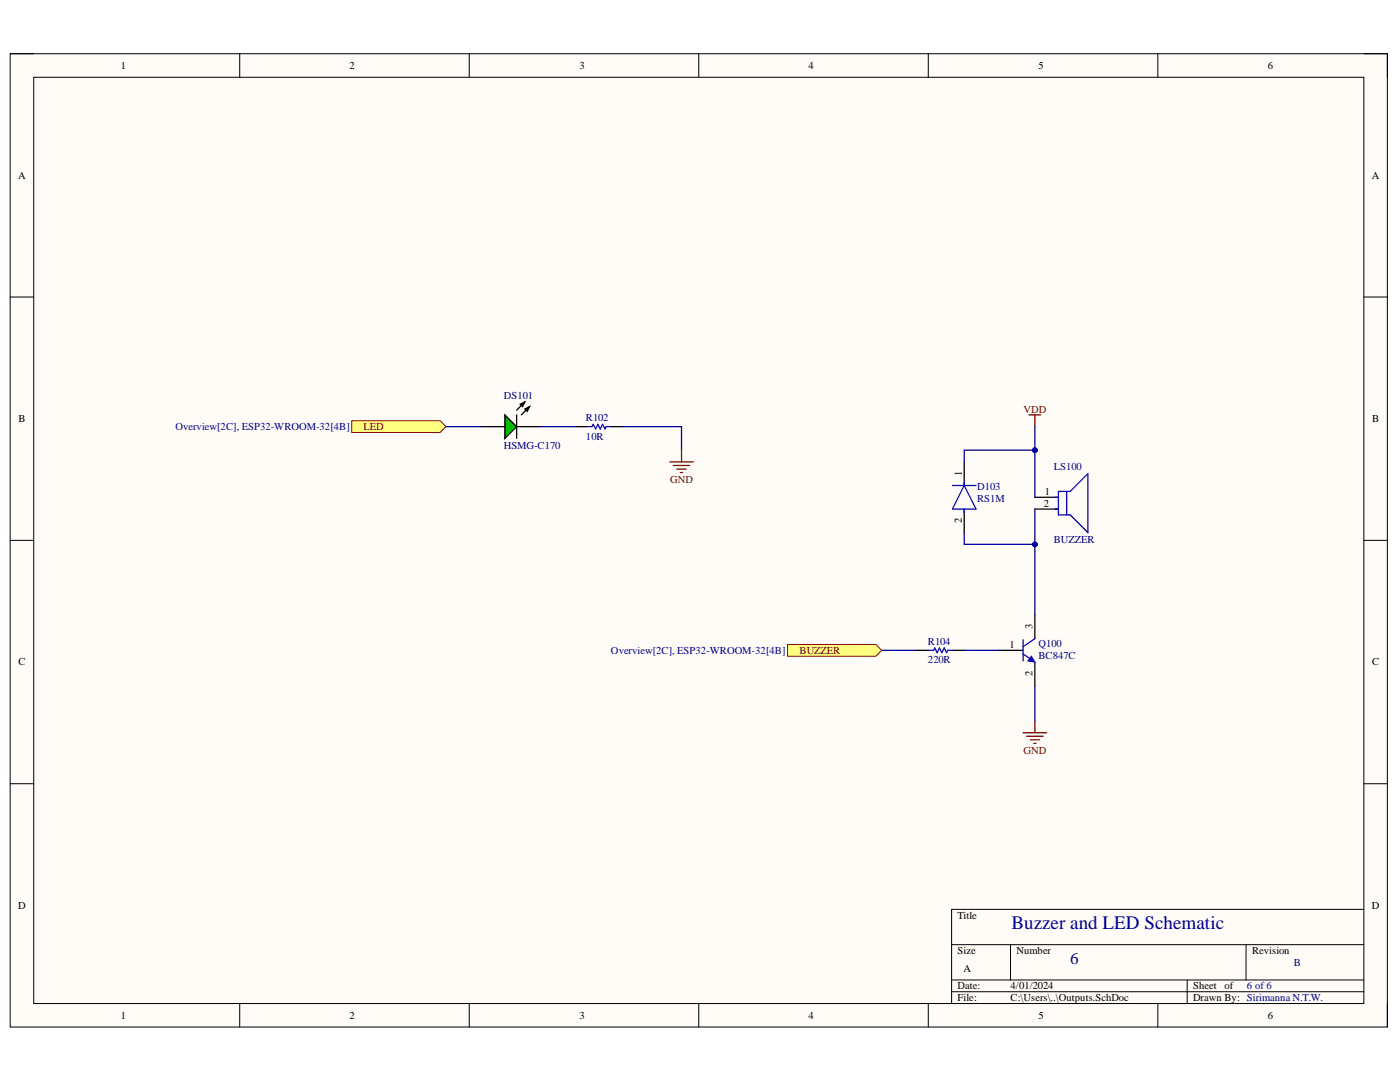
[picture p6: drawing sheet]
<svg xmlns="http://www.w3.org/2000/svg" width="279mm" height="216mm" viewBox="0 0 279 216" stroke-linecap="round" stroke-linejoin="round" font-family="sans-serif">
<path d="M2 10.7h274.9v194.2h-274.9z" fill-rule="evenodd" fill="#fffcf8"/>
<path d="M2 10.7h274.9v194.2h-274.9z" fill="none" stroke="#000" stroke-width=".2"/>
<path d="M6.7 15.4h265.5v184.8h-265.5z" fill-rule="evenodd" fill="#fffcf8"/>
<g fill="none" stroke="#000" stroke-width=".2">
<path d="M2 10.7h4.7M6.7 15.4h265.5v184.8h-265.5zM47.8 10.7v4.7M93.6 10.7v4.7M139.5 10.7v4.7M185.3 10.7v4.7M231.1 10.7v4.7M272.2 10.7h4.7v4.7M2 59.3h4.7M272.2 59.3h4.7M2 107.8h4.7M272.2 107.8h4.7"/>
<path d="M2 156.4h4.7M272.2 156.4h4.7M189.9 188.5h82.3M189.9 195.5h82.3M189.9 197.9h82.3M201.7 188.5v7M236.9 195.5v4.7M248.7 188.5v7M272.2 181.5h-82.3v18.7M47.8 200.2v4.7M93.6 200.2v4.7M139.5 200.2v4.7"/>
<path d="M185.3 200.2v4.7M231.1 200.2v4.7M276.9 200.2v4.7"/>
</g>
<path d="M192.4 92.2v4.7M206.5 99.2h4.7M192.4 101.6v4.7M206.5 101.6h4.7M183 129.8h2.4M190.1 129.8h2.3" fill="none" stroke="#000" stroke-width=".25"/>
<path d="M190.1 96.9h4.7M192.4 96.9l2.4 4.7h-4.7zM192.4 96.2v.7M210.5 99.2h.7M211.2 98.1h2.4l3.5-3.6v11.8l-3.5-3.6h-2.4zM212.9 98.1v4.6M192.4 101.6v.7M210.5 101.6h.7M185.4 129.8h.9l.3-.5 .4 .9 .5-.9 .5 .9 .4-.9 .5 .9 .2-.4h1" fill="none" stroke="#00f" stroke-width=".25"/>
<path d="M205.4 82.8h2.3M206.5 82.8v2.3M204.2 146.2h4.7M204.9 146.9h3.3M205.6 147.6h1.9M206.3 148.3h.5M206.5 143.9v2.3" fill="none" stroke="#800000" stroke-width=".25"/>
<path d="M157.2 128.6h17.6l1.2 1.2-1.2 1.1h-17.6z" fill-rule="evenodd" fill="#ffff80"/>
<path d="M157.2 128.6h17.6l1.2 1.2-1.2 1.1h-17.6z" fill="none" stroke="#800000" stroke-width=".2"/>
<path d="M96.1 85.1h4.7M103.1 85.1h4.7" fill="none" stroke="#000" stroke-width=".25"/>
<path d="M100.8 82.8l2.3 2.3-2.3 2.4z" fill="#00bf00"/>
<path d="M100.8 82.8l2.3 2.3-2.3 2.4zM103.1 82.8v4.7M103.8 80.7l.9-.5-.4 .9zM104.7 81.6l1-.5-.5 1zM104.7 80.2l-1.6 1.6M105.7 81.1l-1.7 1.7M114.9 85.1h2.3M121.9 85.1h2.4" fill="none" stroke="#000" stroke-width=".25"/>
<path d="M103.8 80.7l.9-.5-.4 .9zM104.7 81.6l1-.5-.5 1z" fill="#000"/>
<path d="M117.2 85.1h1l.2-.4 .5 .9 .4-.9 .5 .9 .5-.9 .4 .9 .3-.5h.9" fill="none" stroke="#00f" stroke-width=".25"/>
<path d="M133.7 92.2h4.7M134.4 92.9h3.3M135.1 93.6h1.9M135.8 94.3h.4M136 89.8v2.4" fill="none" stroke="#800000" stroke-width=".25"/>
<path d="M70.2 84h17.6l1.2 1.1-1.2 1.2h-17.6z" fill-rule="evenodd" fill="#ffff80"/>
<path d="M70.2 84h17.6l1.2 1.1-1.2 1.2h-17.6z" fill="none" stroke="#800000" stroke-width=".2"/>
<path d="M192.4 106.3v2.3h14.1M192.4 129.8h7.1" fill="none" stroke="#000080" stroke-width=".25"/>
<circle cx="206.5" cy="108.6" r=".47" fill="#000080"/>
<circle cx="206.5" cy="108.6" r=".47" fill="none" stroke="#000080" stroke-width=".2"/>
<path d="M192.4 92.2v-2.4h14.1v9.4" fill="none" stroke="#000080" stroke-width=".25"/>
<circle cx="206.5" cy="89.8" r=".47" fill="#000080"/>
<circle cx="206.5" cy="89.8" r=".47" fill="none" stroke="#000080" stroke-width=".2"/>
<path d="M206.5 85.1v4.7M176 129.8h7M206.5 136.8v7.1" fill="none" stroke="#000080" stroke-width=".25"/>
<circle cx="206.5" cy="89.8" r=".47" fill="#000080"/>
<circle cx="206.5" cy="89.8" r=".47" fill="none" stroke="#000080" stroke-width=".2"/>
<path d="M89 85.1h7.1M107.8 85.1h7.1M124.3 85.1h11.7v4.7M206.5 101.6v21.1" fill="none" stroke="#000080" stroke-width=".25"/>
<circle cx="206.5" cy="108.6" r=".47" fill="#000080"/>
<circle cx="206.5" cy="108.6" r=".47" fill="none" stroke="#000080" stroke-width=".2"/>
<path d="M199.5 129.8h4.7M206.5 122.7v4.7M206.5 132.1v4.7" fill="none" stroke="#000" stroke-width=".25"/>
<path d="M204.2 130.5l2.3 1.6M204.2 127.7v4.2M206.5 127.4l-2.3 1.7" fill="none" stroke="#00f" stroke-width=".25"/>
<path d="M205.8 130.9l.7 1.2-1.4-.2z" fill="#00f"/>
<path d="M205.8 130.9l.7 1.2-1.4-.2z" fill="none" stroke="#00f" stroke-width=".2"/>
<text font-size="3.8" fill="#000080" x="201.8" y="185.3">Buzzer and LED Schematic</text>
<text font-size="3.4" fill="#000080" x="213.6" y="192.4">6</text>
<g font-size="2.1">
<text x="24.1" y="13.8">1</text>
<text x="69.8" y="13.8">2</text>
<text x="115.7" y="13.8">3</text>
<text x="161.3" y="13.8">4</text>
<text x="207.2" y="13.8">5</text>
<text x="253" y="13.8">6</text>
<text x="3.6" y="35.7">A</text>
<text x="273.8" y="35.7">A</text>
<text x="3.7" y="84.3">B</text>
<text x="273.9" y="84.3">B</text>
<text x="191.9" y="95" transform="rotate(-90 191.9 95)">1</text>
<text x="208.3" y="101.1">2</text>
<text x="208.5" y="98.8">1</text>
<text x="191.9" y="104.5" transform="rotate(-90 191.9 104.5)">2</text>
<text x="206.1" y="125.5" transform="rotate(-90 206.1 125.5)">3</text>
<text x="201.5" y="129.3">1</text>
<text x="3.7" y="132.8">C</text>
<text x="206.1" y="135" transform="rotate(-90 206.1 135)">2</text>
<text x="273.9" y="132.8">C</text>
<text x="3.6" y="181.4">D</text>
<text x="191.1" y="183.3">Title</text>
<text x="273.8" y="181.4">D</text>
<text x="191.1" y="190.4">Size</text>
<text x="202.9" y="190.4">Number</text>
<text x="249.9" y="190.4">Revision</text>
<text x="191.1" y="197.4">Date:</text>
<text x="192.3" y="193.9">A</text>
<text x="201.7" y="197.4">4/01/2024</text>
<text x="238.1" y="197.4">Sheet</text>
<text x="244.4" y="197.4">of</text>
<text x="24.1" y="203.3">1</text>
<text x="69.8" y="203.3">2</text>
<text x="115.7" y="203.3">3</text>
<text x="161.3" y="203.3">4</text>
<text x="191.1" y="199.8">File:</text>
<text x="201.7" y="199.8">C:\Users\..\Outputs.SchDoc</text>
<text x="207.2" y="203.3">5</text>
<text x="238.1" y="199.8">Drawn By: Sirimanna N.T.W.</text>
<text x="253" y="203.3">6</text>
</g>
<g font-size="2.1" fill="#000080">
<text x="100.5" y="79.5">DS101</text>
<text x="116.9" y="83.9">R102</text>
<text x="35" y="85.9">Overview[2C], ESP32-WROOM-32[4B]</text>
<text x="100.5" y="89.6">HSMG-C170</text>
<text x="116.9" y="87.7">10R</text>
<text x="210.3" y="93.8">LS100</text>
<text x="195" y="97.8">D103</text>
<text x="195" y="100.1">RS1M</text>
<text x="210.3" y="108.3">BUZZER</text>
<text x="121.9" y="130.5">Overview[2C], ESP32-WROOM-32[4B]</text>
<text x="185.2" y="128.6">R104</text>
<text x="207.2" y="129">Q100</text>
<text x="207.2" y="131.4">BC847C</text>
<text x="185.2" y="132.3">220R</text>
<text x="248.8" y="197.4">6 of 6</text>
<text x="258.2" y="192.7">B</text>
</g>
<g font-size="2.1" fill="#800000">
<text x="204.3" y="82.3">VDD</text>
<text x="72.5" y="85.9">LED</text>
<text x="133.8" y="96.4">GND</text>
<text x="159.6" y="130.5">BUZZER</text>
<text x="204.3" y="150.4">GND</text>
</g>
</svg>
